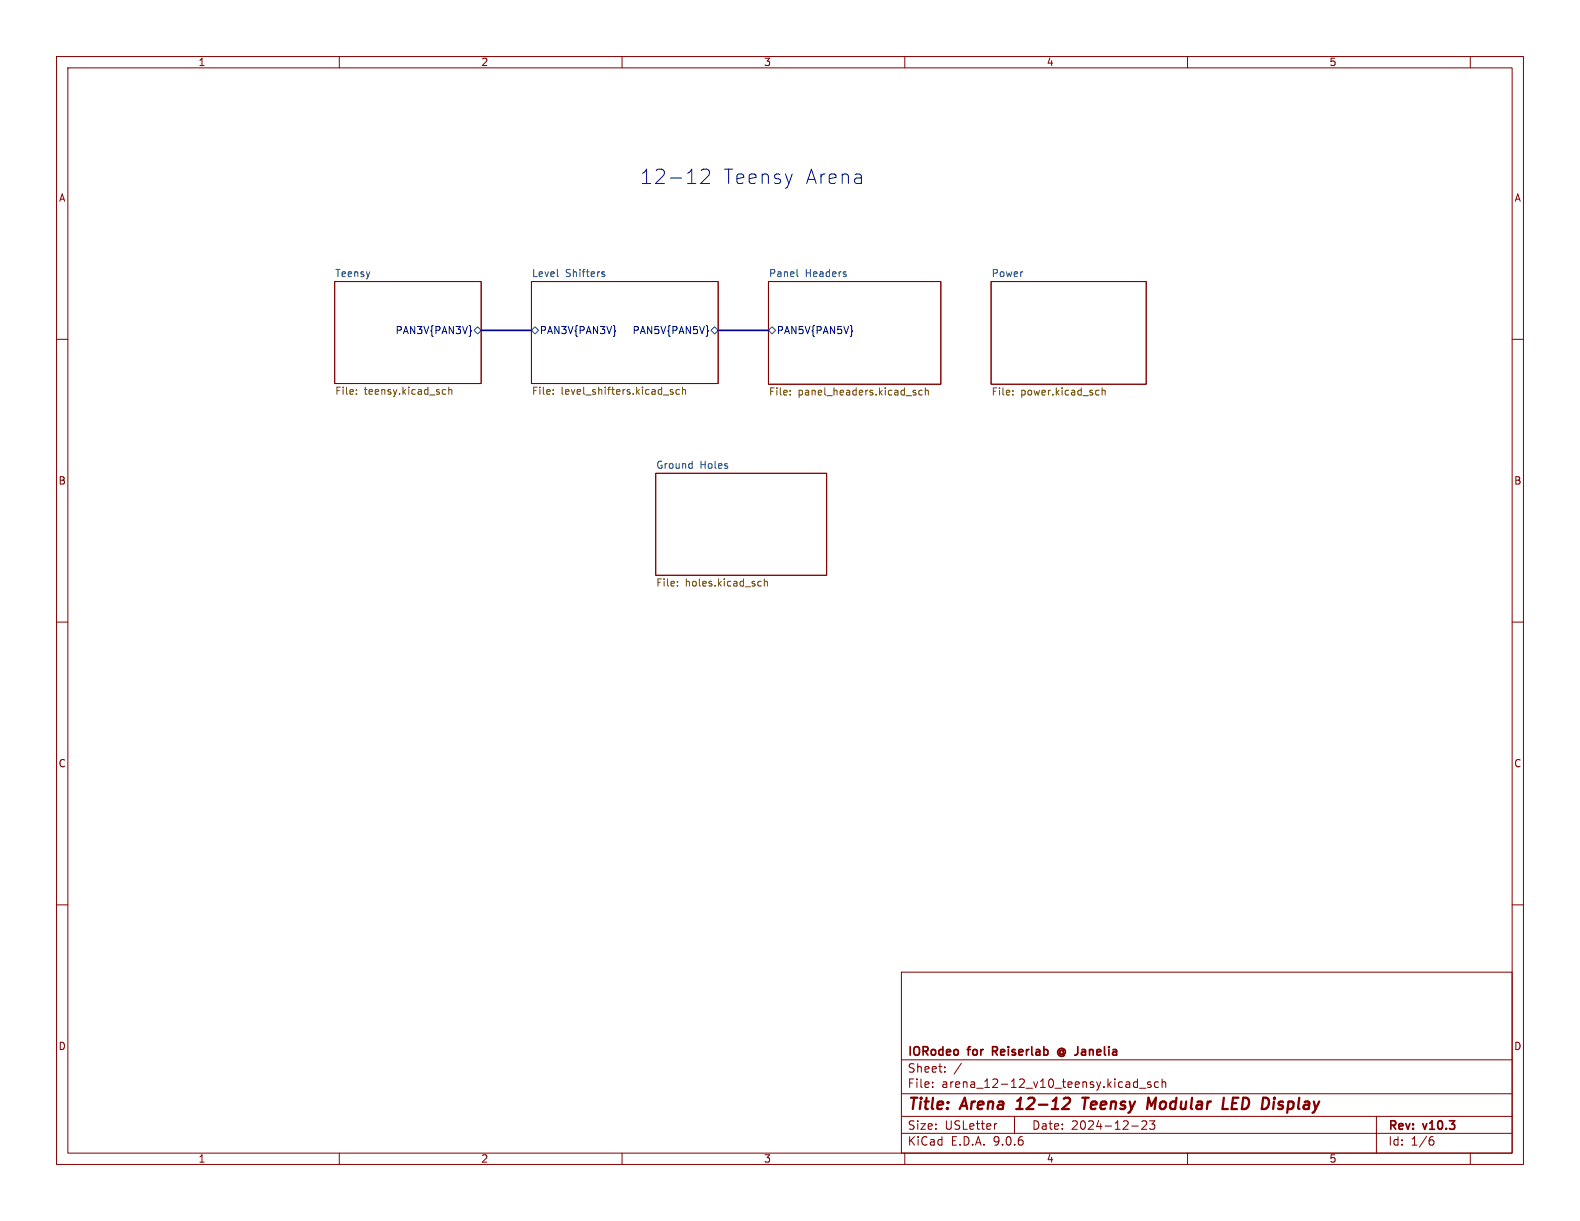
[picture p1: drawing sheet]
<svg xmlns="http://www.w3.org/2000/svg" width="279mm" height="216mm" viewBox="0 0 279 216" stroke-linecap="round" stroke-linejoin="round" font-family="sans-serif">
<g fill="none" stroke="#840000" stroke-width=".18">
<path d="M10 10h259.4v195.9h-259.4zM12 12h255.4v191.9h-255.4zM60 10v2M110 10v2M160 10v2M210 10v2M260 10v2M59.2 49.8h25.9v18h-25.9zM94 49.8h33v18h-33zM135.9 49.8h30.5v18.1h-30.5zM175.3 49.8h27.4v18.1h-27.4zM10 60h2"/>
<path d="M267.4 60h2M116 83.7h30.2v18h-30.2zM10 110h2M267.4 110h2M10 160h2M159.4 171.9h108v32h-108zM267.4 160h2M159.4 197.4h108M159.4 193.4h108M159.4 187.4h108M164.9 192.1v.2M164.9 191.4v.1"/>
<path d="M167.1 189.4v.2M167.1 188.7v.1M170 188l-1.3 1.9M176.3 198.7l-.3 .1M179.4 197.4v3M200.1 199.1h1.2M200.6 192.2h.5M200.6 191.4h.5M201.1 190.8v1.5M201.5 192.4h1.1M202.7 198.3v.5l-.8 .9h.9M203.3 198.2h.9l-.5 .6 .4 .1v.6l-.2 .2h-.4l-.2-.2"/>
<path d="M203.5 191.4l-.4-.1-.2 .2 .1 .2 .5 .2v.3h-.6M204.9 191.4l-.5-.1-.3 .3v.4l.2 .2h.6M205.5 191.4l.2-.1 .4 .1v.9M205.5 190.8v1.5M243.4 197.4v6.5M60 203.9v2M110 203.9v2M159.4 200.4h108M160 203.9v2M210 203.9v2M253 201.6h.4l.2 .2-.1 .5-.5 .2M253.4 201l-.4 .1"/>
<path d="M260 203.9v2"/>
</g>
<path d="M179.7 196.1h1.1M180.3 194.4l-.4 .3M188.4 194.1h.5a.45 .45 0 0 1 .3 .6l-.1 .3-1.3 1.1h1.2M191.4 194.1h1.1M191.9 194.1l-.2 2M203.6 195.5l.8-1.4-.2 2M217.9 195.1h.7M219 194.1h-1l-.2 2h.9M226 196l.6 .1M226.1 195.2l.3 .2h.2M226.4 194.8l-.3 .3" fill="none" stroke="#840000" stroke-width=".4"/>
<path d="M175.5 185.9h.6M176.1 185.1h-.6v1.5M188 185.8a.36 .36 0 0 0-.5 0 .36 .36 0 0 0 0 .5 .36 .36 0 0 0 .5 .1M188 185.4a.71 .71 0 0 0-1 .7 .71 .71 0 0 0 1 .6" fill="none" stroke="#840000" stroke-width=".3"/>
<path d="M83.1 57.6l.1 .7 .2 .2-.2 .2-.1 .7M108.6 57.6l.1 .7 .2 .2-.2 .2-.1 .7M125 57.6l.1 .7 .2 .2-.2 .2-.1 .7M150.5 57.6l.1 .7 .2 .2-.2 .2-.1 .7" fill="none" stroke="#000084" stroke-width=".18"/>
<path d="M84.5 57.8l.6 .6-.6 .7-.7-.7zM94 58.4l.6-.6 .6 .6-.6 .7zM98.6 48.8l.1 .1M106.5 48.4l.5 .3-.1 .1-.4 .1M106.5 48.1h.4M126.4 57.8l.6 .6-.6 .7-.7-.7zM136.5 57.8l.7 .6-.7 .7-.6-.7zM140.9 47.6v1.1l.2 .2M149.6 48.5v.3M122.3 82h.1M122.4 81.5v1.3M122.4 82.8h-.1" fill="none" stroke="#006464" stroke-width=".18"/>
<g fill="none" stroke="#725600" stroke-width=".18">
<path d="M63 69.6v.1M63 68.9v.2M78.5 68.9h.3M78.8 69.7h-.3M79.4 69l.1-.1h.3l.1 .8M79.4 68.5v1.2M97.8 69.6v.1M97.8 68.9v.2M119 68.9h-.3l-.2 .2 .1 .1 .4 .2v.3h-.5M120.1 68.9h-.3l-.3 .2 .2 .6h.4M120.7 69l.2-.1h.3v.8M120.7 68.5v1.2"/>
<path d="M139.7 69.7v.2M139.7 69.1v.1M161.6 69.4l.3 .1 .1 .2-.2 .2h-.2M161.6 69l.3 .1M163.1 69.1l-.4-.1-.2 .2 .1 .6h.5M163.6 69.1l.2-.1 .3 .1 .1 .8M163.6 68.6v1.3M179.1 69.7v.2M179.1 69.1v.1M194 69l.3 .1M194.3 69.8l-.3 .1M194.9 69.1l.2-.1 .3 .1v.8"/>
<path d="M194.9 68.6v1.3M119.8 103.5v.1M119.8 102.8v.2M134.3 102.8h.3M134.6 103.6h-.3M135.2 102.9l.1-.1h.3l.1 .8M135.2 102.4v1.2"/>
</g>
<path d="M85.1 58.4h8.9M127 58.4h8.9" fill="none" stroke="#000084" stroke-width=".3"/>
<path d="M124 30.2l.4-.3h.6a.69 .69 0 0 1 .3 1.1l-1.4 1.5h1.6" fill="none" stroke="#0000c2" stroke-width=".18"/>
<g font-size="3.5" fill="#0000c2">
<text x="113" y="32.8">12-12</text>
<text x="127.7" y="32.8">Teensy</text>
<text x="142.2" y="32.8">Arena</text>
</g>
<g font-size="2.8" fill="#840000">
<text x="160.4" y="196.8">Title:</text>
<text x="170.1" y="196.8">Arena</text>
<text x="180.7" y="196.8">12-12</text>
<text x="193.1" y="196.8">Teensy</text>
<text x="205.3" y="196.8">Modular</text>
<text x="219.4" y="196.8">LED</text>
<text x="227.2" y="196.8">Display</text>
</g>
<g font-size="2.1" fill="#840000">
<text x="160.4" y="189.9">Sheet:</text>
<text x="160.4" y="187.1">IORodeo</text>
<text x="171.3" y="187.1">for</text>
<text x="176.2" y="187.1">Reiserlab</text>
<text x="188.3" y="187.1">@ Janelia</text>
<text x="160.4" y="192.6">File:</text>
<text x="166.5" y="192.6">arena_12-12_v10_teensy.kicad_sch</text>
<text x="160.4" y="202.8">KiCad</text>
<text x="160.4" y="200">Size:</text>
<text x="167.1" y="200">USLetter</text>
<text x="168.1" y="202.8">E.D.A.</text>
<text x="175.7" y="202.8">9.0.6</text>
<text x="182.4" y="200">Date:</text>
<text x="189.4" y="200">2024-12-23</text>
<text x="245.4" y="200.2">Rev:</text>
<text x="245.4" y="202.8">Id:</text>
<text x="249.5" y="202.8">1/6</text>
<text x="251.8" y="200.2">v10.3</text>
</g>
<g font-size="1.8" fill="#840000">
<text x="35" y="11.9">1</text>
<text x="85" y="11.9">2</text>
<text x="135" y="11.9">3</text>
<text x="185" y="11.9">4</text>
<text x="235" y="11.9">5</text>
<text x="10.3" y="35.9">A</text>
<text x="267.7" y="35.9">A</text>
<text x="10.3" y="85.9">B</text>
<text x="267.7" y="85.9">B</text>
<text x="10.3" y="135.9">C</text>
<text x="267.7" y="135.9">C</text>
<text x="10.3" y="185.9">D</text>
<text x="267.7" y="185.9">D</text>
<text x="35" y="205.8">1</text>
<text x="85" y="205.8">2</text>
<text x="135" y="205.8">3</text>
<text x="185" y="205.8">4</text>
<text x="235" y="205.8">5</text>
</g>
<g font-size="1.8" fill="#006464">
<text x="59.2" y="49.1">Teensy</text>
<text x="94" y="49.1">Level</text>
<text x="100" y="49.1">Shifters</text>
<text x="135.9" y="49.1">Panel</text>
<text x="142.4" y="49.1">Headers</text>
<text x="175.3" y="49.1">Power</text>
<text x="116" y="83">Ground</text>
<text x="123.8" y="83">Holes</text>
</g>
<g font-size="1.8" fill="#000084">
<text x="69.8" y="59.3">PAN3V{PAN3V}</text>
<text x="95.4" y="59.3">PAN3V{PAN3V}</text>
<text x="111.8" y="59.3">PAN5V{PAN5V}</text>
<text x="137.3" y="59.3">PAN5V{PAN5V}</text>
</g>
<g font-size="1.8" fill="#725600">
<text x="59.2" y="70.1">File:</text>
<text x="64.4" y="70.1">teensy.kicad_sch</text>
<text x="94" y="70.1">File:</text>
<text x="99.2" y="70.1">level_shifters.kicad_sch</text>
<text x="135.9" y="70.3">File:</text>
<text x="141.1" y="70.3">panel_headers.kicad_sch</text>
<text x="175.3" y="70.3">File:</text>
<text x="180.5" y="70.3">power.kicad_sch</text>
<text x="116" y="104">File:</text>
<text x="121.2" y="104">holes.kicad_sch</text>
</g>
</svg>
